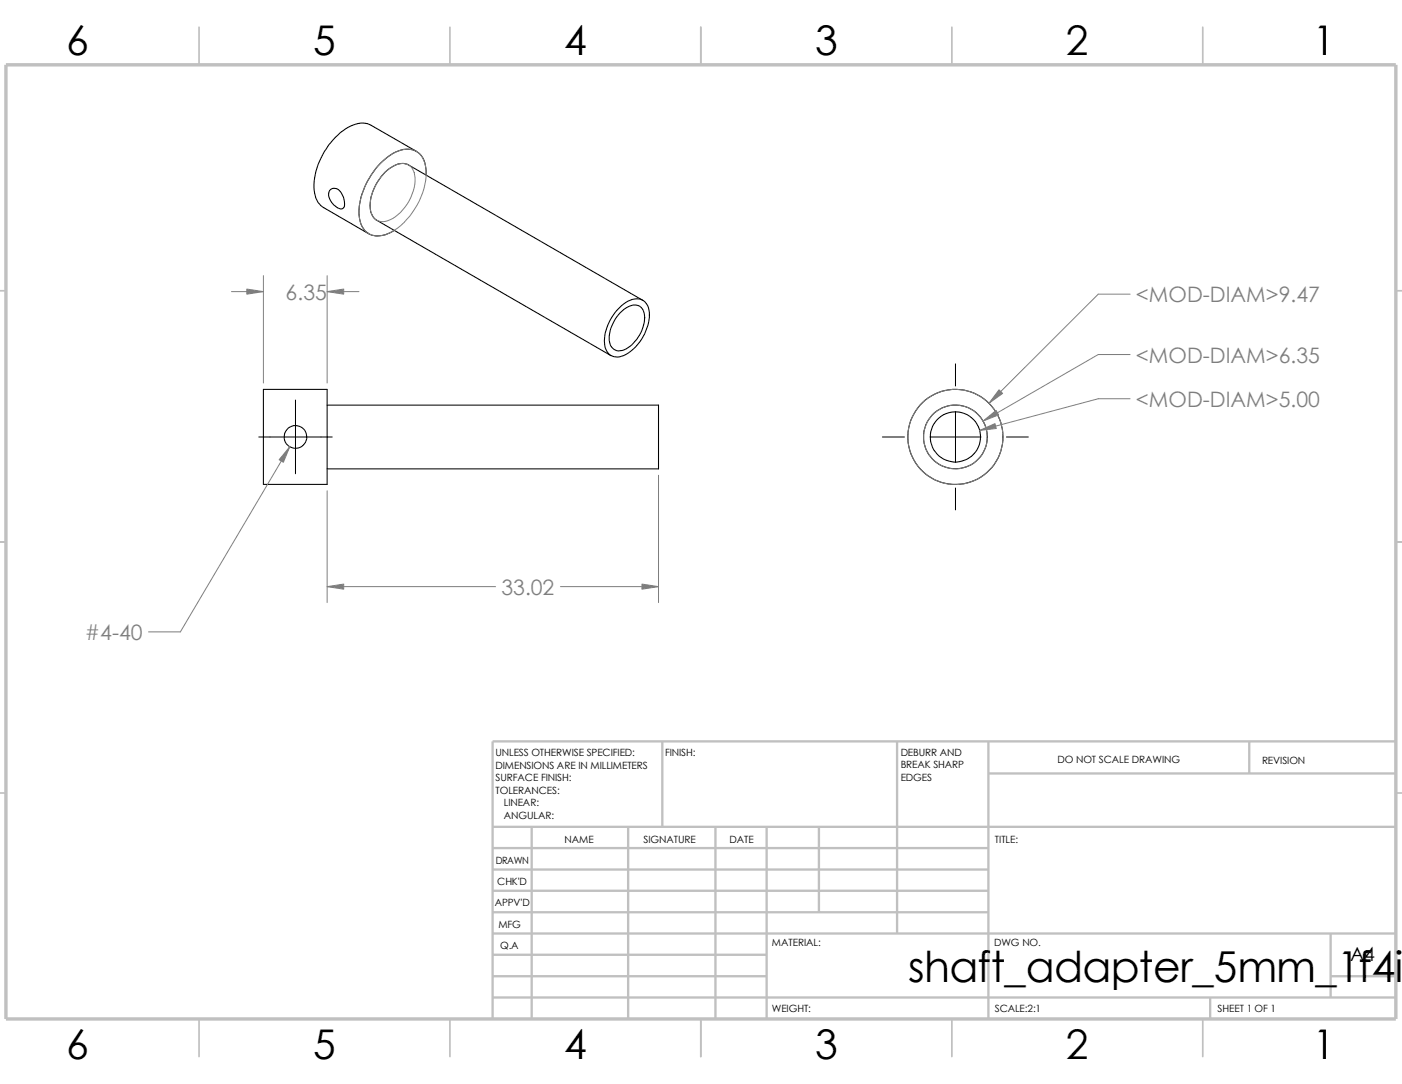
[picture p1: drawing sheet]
<svg xmlns="http://www.w3.org/2000/svg" width="279mm" height="216mm" viewBox="0 0 279 216" stroke-linecap="round" stroke-linejoin="round" font-family="sans-serif">
<g fill="none" stroke="#c0c0c0" stroke-width=".34">
<path d="M39.7 5.4v7.5M89.7 5.4v7.5M139.7 5.4v7.5M189.7 5.4v7.5M239.7 5.4v7.5M-.1 57.9h1.3M278.2 57.9h1.2M-.1 107.9h1.3M278.2 107.9h1.2M-.1 157.9h1.3M278.2 157.9h1.2M39.7 202.9v7.5"/>
<path d="M89.7 202.9v7.5M139.7 202.9v7.5M189.7 202.9v7.5M239.7 202.9v7.5"/>
</g>
<g fill="none" stroke="#c0c0c0" stroke-width=".47">
<path d="M132 147.7v17M178.8 147.7v38.2M197 147.7v55.2M197 154.1h81.2M249 147.7v6.4M278.2 147.7h-180v55.2M98.2 164.7h180M98.2 177.4h98.8M98.2 173.2h98.8M98.2 168.9h98.8M106 164.7v38.2M125.2 164.7v38.2"/>
<path d="M142.6 164.7v38.2M152.8 164.7v38.2M163.2 164.7v17M98.2 198.7h180M98.2 181.7h98.8M98.2 194.4h54.6M98.2 190.2h54.6M98.2 185.9h180M241.2 198.7v4.2M265.2 194.4h13M265.2 185.9v12.8"/>
</g>
<path d="M1.2 12.9h277v190h-277z" fill="none" stroke="#c0c0c0" stroke-width=".68" stroke-linecap="butt"/>
<g fill="none" stroke="#000" stroke-width=".21">
<path d="M65.7 37.9a1.47 1.47 0 0 1 2.4 .7 3 3 0 0 1 .3 2.8 1.57 1.57 0 0 1-1.9-.5 2.45 2.45 0 0 1-.8-3zM83 30.1l-9-5.1a5.2 5.2 0 0 0-5.6 1 14.6 14.6 0 0 0-5.8 11.9 4.4 4.4 0 0 0 1.9 3.5l9 5.2M84.9 34.9a5 5 0 0 0-1.9-4.7 5.1 5.1 0 0 0-5.7 1 14.6 14.6 0 0 0-5.7 11.9 3.8 3.8 0 0 0 3.8 3.9l1.4-.3 1.8-.8M128.1 59.8l-46.7-26.9a3.5 3.5 0 0 0-3.8 .7 9.4 9.4 0 0 0-3.7 8.7l.6 1 .5 .5 46.8 27M52.5 77.6h12.7v18.9h-12.7zM123.1 61.7a4.7 4.7 0 0 1 4.8-2 3.2 3.2 0 0 1 1.5 3.5 9.3 9.3 0 0 1-5.9 7.9 2.52 2.52 0 0 1-3-2.7 9.4 9.4 0 0 1 2.6-6.7zM123.6 62.3a3.5 3.5 0 0 1 3.9-1.3 3.3 3.3 0 0 1 .8 3.7 7.4 7.4 0 0 1-4.3 5.1 2.11 2.11 0 0 1-2.6-2.4 7.9 7.9 0 0 1 2.2-5.1zM65.2 80.7h66v12.7h-66"/>
<circle cx="58.9" cy="87" r="2.25"/>
<circle cx="190.4" cy="87" r="9.5"/>
<circle cx="190.4" cy="87" r="5"/>
<circle cx="190.4" cy="87" r="6.4"/>
</g>
<g fill="none" stroke="#808080" stroke-width=".2">
<path d="M75.4 33a8.3 8.3 0 0 1 6.1-3.3 3.8 3.8 0 0 1 3.4 4 14.2 14.2 0 0 1-7.6 12.8 3.8 3.8 0 0 1-5.6-2.8 13.7 13.7 0 0 1 3.1-10zM76.7 34.4a4.5 4.5 0 0 1 4.4-1.7 3.1 3.1 0 0 1 1.6 3.3 9.4 9.4 0 0 1-5.5 8 2.43 2.43 0 0 1-3.4-2.2 9.6 9.6 0 0 1 2.9-7.4zM46.1 58.1h6.4M52.5 54.9v21.4M65.2 58.1h6.3M65.2 54.9v21.4M225.2 58.6h-6.3l-21.8 21.7M225.2 79.4h-6.3l-23.7 6.3M225.2 70.6h-6.3l-23 13.3M57.7 89l-21.8 36.9h-6.3M65.2 97.7v22.3M131.2 94.7v25.3"/>
<path d="M65.2 116.8h33.6M111.7 116.8h19.5"/>
<circle cx="190.4" cy="87" r="6.4"/>
<circle cx="190.4" cy="87" r="9.5"/>
</g>
<path d="M58.9 79.7v14.7M190.4 72.5v4.4M51.6 87h14.6M175.9 87h4.4M185.3 87h10.2M190.4 82v10.1M190.4 97.2v4.4M200.6 87h4.3" fill="none" stroke="#000" stroke-width=".2"/>
<g fill="#808080" stroke="#808080" stroke-width=".2">
<path d="M57.7 89l-1.2 3.1-.9-.5z"/>
<path d="M65.2 58.1l3.3-.5v1z"/>
<path d="M49.2 57.6l3.3 .5-3.3 .5z"/>
<path d="M65.2 116.8l3.3-.5v1z"/>
<path d="M127.9 116.3l3.3 .5-3.3 .5z"/>
<path d="M195.2 85.7l3.1-1.3 .2 .9z"/>
<path d="M199.1 77.6l.7 .8-2.7 1.9z"/>
<path d="M195.9 83.9l2.6-2.2 .5 .9z"/>
</g>
<text font-size="8.5" x="181" y="195.7">shaft_adapter_5mm_1f4in</text>
<g font-size="8.1">
<text x="13.2" y="10.9">6</text>
<text x="62.4" y="10.9">5</text>
<text x="112.4" y="10.9">4</text>
<text x="162.4" y="10.9">3</text>
<text x="212.4" y="10.9">2</text>
<text x="261.7" y="10.9">1</text>
<text x="13.2" y="210.9">6</text>
<text x="62.4" y="210.9">5</text>
<text x="112.4" y="210.9">4</text>
<text x="162.4" y="210.9">3</text>
<text x="212.4" y="210.9">2</text>
<text x="261.7" y="210.9">1</text>
</g>
<g font-size="4.2" fill="#808080">
<text x="56.9" y="59.7">6.35</text>
<text x="226.4" y="60.2">&lt;MOD-DIAM&gt;9.47</text>
<text x="226.4" y="72.3">&lt;MOD-DIAM&gt;6.35</text>
<text x="226.4" y="81.1">&lt;MOD-DIAM&gt;5.00</text>
<text x="99.9" y="118.5">33.02</text>
<text x="16.9" y="127.5">#4-40</text>
</g>
<text font-size="3.9" x="269.1" y="191.5">A4</text>
<g font-size="2">
<text x="98.8" y="150.6">UNLESS OTHERWISE SPECIFIED:</text>
<text x="98.8" y="153.1">DIMENSIONS ARE IN MILLIMETERS</text>
<text x="98.8" y="155.6">SURFACE FINISH:</text>
<text x="132.5" y="150.6">FINISH:</text>
<text x="179.5" y="155.5">EDGES</text>
<text x="179.5" y="150.5">DEBURR AND</text>
<text x="179.5" y="153">BREAK SHARP</text>
<text x="210.8" y="151.9">DO NOT SCALE DRAWING</text>
<text x="251.5" y="152.1">REVISION</text>
<text x="98.8" y="158.1">TOLERANCES:</text>
<text x="100.4" y="160.6">LINEAR:</text>
<text x="100.4" y="163.1">ANGULAR:</text>
<text x="112.5" y="168">NAME</text>
<text x="128.2" y="167.9">SIGNATURE</text>
<text x="145.4" y="167.9">DATE</text>
<text x="198.3" y="167.9">TITLE:</text>
<text x="98.8" y="172.1">DRAWN</text>
<text x="99.1" y="176.3">CHK'D</text>
<text x="98.6" y="180.4">APPV'D</text>
<text x="99.3" y="184.8">MFG</text>
<text x="99.7" y="189">Q.A</text>
<text x="153.8" y="188.5">MATERIAL:</text>
<text x="198.1" y="188.5">DWG NO.</text>
<text x="153.8" y="201.5">WEIGHT:</text>
<text x="198.2" y="201.6">SCALE:2:1</text>
<text x="242.7" y="201.6">SHEET 1 OF 1</text>
</g>
</svg>
